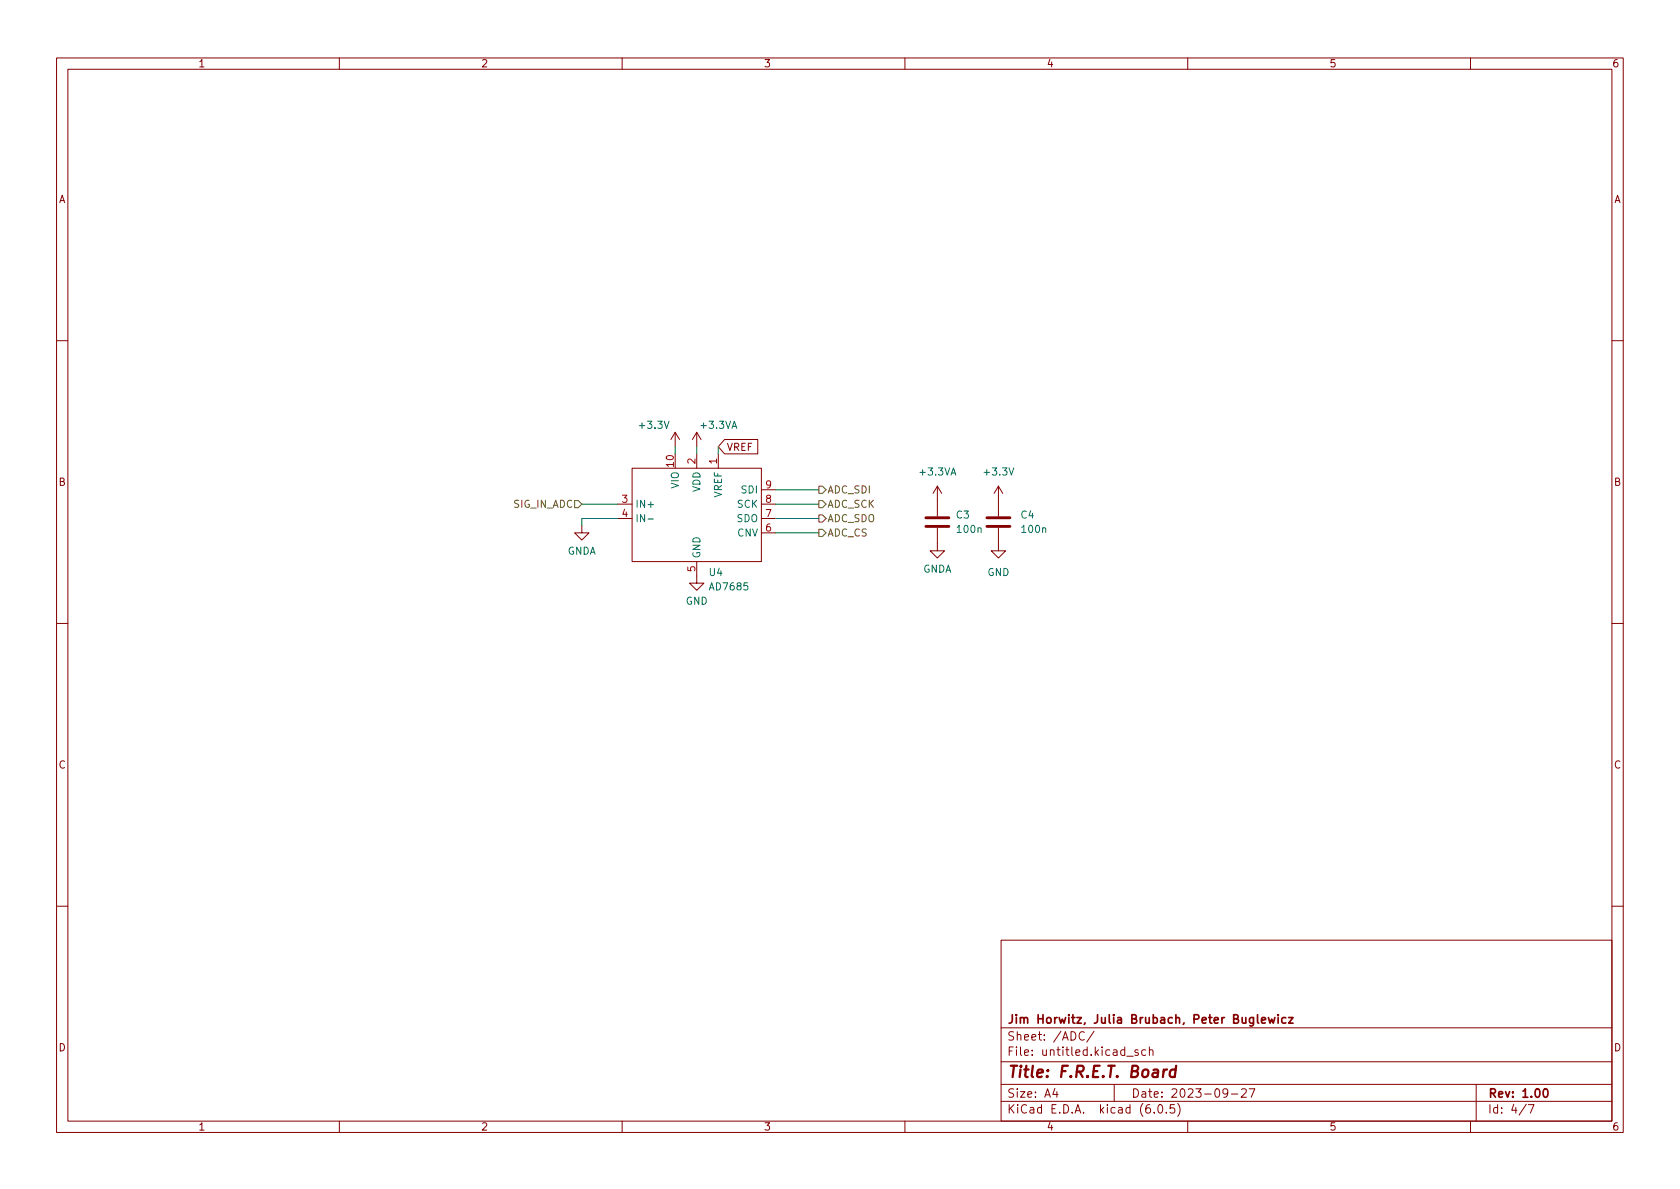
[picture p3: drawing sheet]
<svg xmlns="http://www.w3.org/2000/svg" width="297mm" height="210mm" viewBox="0 0 297 210" stroke-linecap="round" stroke-linejoin="round" font-family="sans-serif">
<g fill="none" stroke="#840000" stroke-width=".18">
<path d="M10 10.2h277v190.1h-277zM12 12.2h273v186.1h-273zM60 10.2v2M110 10.2v2M160 10.2v2M210 10.2v2M260 10.2v2M10 60.2h2M119.4 76.4l-.8 1.3M119.4 76.4v2.6M119.4 76.4l.7 1.3M123.2 76.4v2.6"/>
<path d="M123.2 76.4l-.8 1.3M123.2 76.4l.8 1.3M128.1 77.7h5.9v2.6h-5.9l-1.1-1.3zM285 60.2h2M102.9 93v1.2h1.2l-1.2 1.3-1.3-1.3h1.3M109.2 89.1h2.6M109.2 91.7h2.6M111.8 82.8h22.8v16.5h-22.8zM123.2 99.3v3.8h1.3l-1.3 1.3-1.3-1.3h1.3M123.2 80.3v2.5M127 80.3v2.5M134.6 89.1h2.6"/>
<path d="M134.6 91.7h2.6M134.6 94.2h2.6M134.6 86.6h2.6M165.7 93.3v4.1h1.3l-1.3 1.3-1.2-1.3h1.2M165.7 86v5.3M165.7 86l-.7 1.2M165.7 86l.8 1.2M176.5 93.3v4.1h1.3l-1.3 1.3-1.2-1.3h1.2M176.5 86v5.3M176.5 86l-.7 1.2M176.5 86l.8 1.2M10 110.2h2"/>
<path d="M285 110.2h2M10 160.2h2M177 166.3h108v32h-108zM285 160.2h2M60 198.3v2M110 198.3v2M160 198.3v2M177 194.8h108M177 191.8h108M177 187.8h108M177 181.8h108M186.5 192.5l-.4 1h1"/>
<path d="M186.9 193v1M191.7 182.6a.6 .6 0 0 0-.7 0 .6 .6 0 0 0-.2 .7 .56 .56 0 0 0 .3 .6 .56 .56 0 0 0 .6-.1M193.4 182.4l-1.3 1.9M197 191.8v3M199.2 186.8h1.2M201.2 185.7l-.3-.1-.3 .2 .1 .3 .5 .1v.4h-.6M202.6 185.7l-.5-.1-.2 .3v.4l.1 .3h.6M203.2 185.8l.2-.2 .4 .1 .1 .9M203.2 185.1v1.5M204.1 196.7v.1M204.9 195.4l.2-.1a.81 .81 0 0 1 .6 .7 .81 .81 0 0 1-.3 .8h-.2a.81 .81 0 0 1-.6-.6 .81 .81 0 0 1 .3-.8zM206.2 196.7v.1"/>
<path d="M207.6 195.3h-.7v.7l.2-.1 .5 .1 .1 .2-.1 .5-.2 .1-.5-.1M208.2 195.1a1.72 1.72 0 0 1 0 2.3M210 198.3v2M217.1 193.2l-.3 .3h-.3l-.3-.3 .2-.6 .4-.1 .2 .2a.99 .99 0 0 1-.4 1.3h-.2M217.7 193.5h1.2M219.5 192.7l.6-.2 .2 .2 .1 .3-1 1h1M220.9 192.5h1l-.7 1.5M260 198.3v2M261 191.8v6.5M269.9 195.3l-1.3 1.9M270.2 195.3h1l-.6 1.5"/>
</g>
<path d="M224.3 179.9l.3 1 .2-.7 .3 .7 .3-1M226 179.4v.2M226 179.9v1M227.8 179.9h.8l-.8 1h.8M223.1 180.4l.7-.1-.1-.3-.4-.1-.2 .2v.8h.6M227.3 180l-.4-.1-.3 .3v.4l.2 .3h.5M273.1 192.6l.1-.1a.8 .8 0 0 1 .5 .8 .8 .8 0 0 1-.5 .7 .99 .99 0 0 1-.1-1.4z" fill="none" stroke="#840000" stroke-width=".3"/>
<path d="M206.3 189.1l-.3 .1-.3 .3M207.9 189.2a.66 .66 0 0 0-1 .3l-.1 .6 .2 .3 .1 .1 .6-.1M208 188.5l-.3 2" fill="none" stroke="#840000" stroke-width=".4"/>
<path d="M114.6 91.8h.9" fill="none" stroke="#006464" stroke-width=".18"/>
<path d="M163.7 93.1h4.1M163.7 91.6h4.1M174.5 93.1h4.1M174.5 91.6h4.1" fill="none" stroke="#840000" stroke-width=".51"/>
<path d="M101.6 88.5h.6l.7 .6-.7 .7h-.6zM144.8 86h.6l.6 .6-.6 .6h-.6zM144.8 88.5h.6l.6 .6-.6 .7h-.6zM144.8 91.1h.6l.6 .6-.6 .6h-.6zM144.8 93.6h.6l.6 .6-.6 .7h-.6z" fill="none" stroke="#725600" stroke-width=".18"/>
<path d="M119.4 79v1.3M123.2 79v1.3M127 79v1.3M102.9 89.1h6.3M109.2 91.7h-6.3v1.3M137.2 86.6h7.6M137.2 91.7h7.6M137.2 89.1h7.6M137.2 94.2h7.6" fill="none" stroke="#009600" stroke-width=".18"/>
<text font-size="2.8" fill="#840000" x="178" y="190.6">Title: F.R.E.T. Board</text>
<g font-size="2.1" fill="#840000">
<text x="178" y="184">Sheet: /ADC/</text>
<text x="178" y="181">Jim Horwitz, Julia Brubach, Peter Buglewicz</text>
<text x="178" y="186.7">File: untitled.kicad_sch</text>
<text x="178" y="196.9">KiCad E.D.A. kicad (6.0.5)</text>
<text x="178" y="194.1">Size: A4</text>
<text x="200" y="194.1">Date: 2023-09-27</text>
<text x="263" y="194.1">Rev: 1.00</text>
<text x="263" y="196.9">Id: 4/7</text>
</g>
<g font-size="1.8" fill="#840000">
<text x="35" y="11.9">1</text>
<text x="85" y="11.9">2</text>
<text x="135" y="11.9">3</text>
<text x="185" y="11.9">4</text>
<text x="235" y="11.9">5</text>
<text x="285" y="11.9">6</text>
<text x="10.3" y="35.9">A</text>
<text x="285.3" y="35.9">A</text>
<text x="128.4" y="79.7">VREF</text>
<text x="10.3" y="85.9">B</text>
<text x="285.3" y="85.9">B</text>
<text x="10.3" y="135.9">C</text>
<text x="285.3" y="135.9">C</text>
<text x="10.3" y="185.9">D</text>
<text x="285.3" y="185.9">D</text>
<text x="35" y="199.9">1</text>
<text x="85" y="199.9">2</text>
<text x="135" y="199.9">3</text>
<text x="185" y="199.9">4</text>
<text x="235" y="199.9">5</text>
<text x="285" y="199.9">6</text>
</g>
<g font-size="1.8" fill="#006464">
<text x="113.2" y="75.8">+3.3V</text>
<text x="124" y="75.8">+3.3VA</text>
<text x="112.3" y="89.8">IN+</text>
<text x="120" y="86.4" transform="rotate(-90 120 86.4)">VIO</text>
<text x="123.8" y="87" transform="rotate(-90 123.8 87)">VDD</text>
<text x="127.6" y="88" transform="rotate(-90 127.6 88)">VREF</text>
<text x="130.4" y="89.8">SCK</text>
<text x="131.2" y="87.2">SDI</text>
<text x="162.8" y="84.1">+3.3VA</text>
<text x="174.2" y="84.1">+3.3V</text>
<text x="112.3" y="92.3">IN-</text>
<text x="130.3" y="92.3">SDO</text>
<text x="130.4" y="94.9">CNV</text>
<text x="169.1" y="91.7">C3</text>
<text x="169.4" y="94.2">100n</text>
<text x="180.5" y="91.7">C4</text>
<text x="180.8" y="94.2">100n</text>
<text x="100.3" y="98.1">GNDA</text>
<text x="123.8" y="98.8" transform="rotate(-90 123.8 98.8)">GND</text>
<text x="125.4" y="101.8">U4</text>
<text x="163.1" y="101.3">GNDA</text>
<text x="174.6" y="101.8">GND</text>
<text x="121.2" y="106.9">GND</text>
<text x="125.6" y="104.4">AD7685</text>
</g>
<g font-size="1.8" fill="#a90000">
<text x="119.1" y="82.5" transform="rotate(-90 119.1 82.5)">10</text>
<text x="122.9" y="82" transform="rotate(-90 122.9 82)">2</text>
<text x="126.7" y="82" transform="rotate(-90 126.7 82)">1</text>
<text x="110" y="88.9">3</text>
<text x="135.4" y="88.9">8</text>
<text x="135.4" y="86.4">9</text>
<text x="110" y="91.4">4</text>
<text x="135.4" y="94">6</text>
<text x="135.4" y="91.4">7</text>
<text x="122.9" y="101.1" transform="rotate(-90 122.9 101.1)">5</text>
</g>
<g font-size="1.8" fill="#725600">
<text x="90.8" y="89.8">SIG_IN_ADC</text>
<text x="146.2" y="87.2">ADC_SDI</text>
<text x="146.2" y="89.8">ADC_SCK</text>
<text x="146.2" y="92.3">ADC_SDO</text>
<text x="146.2" y="94.9">ADC_CS</text>
</g>
</svg>
